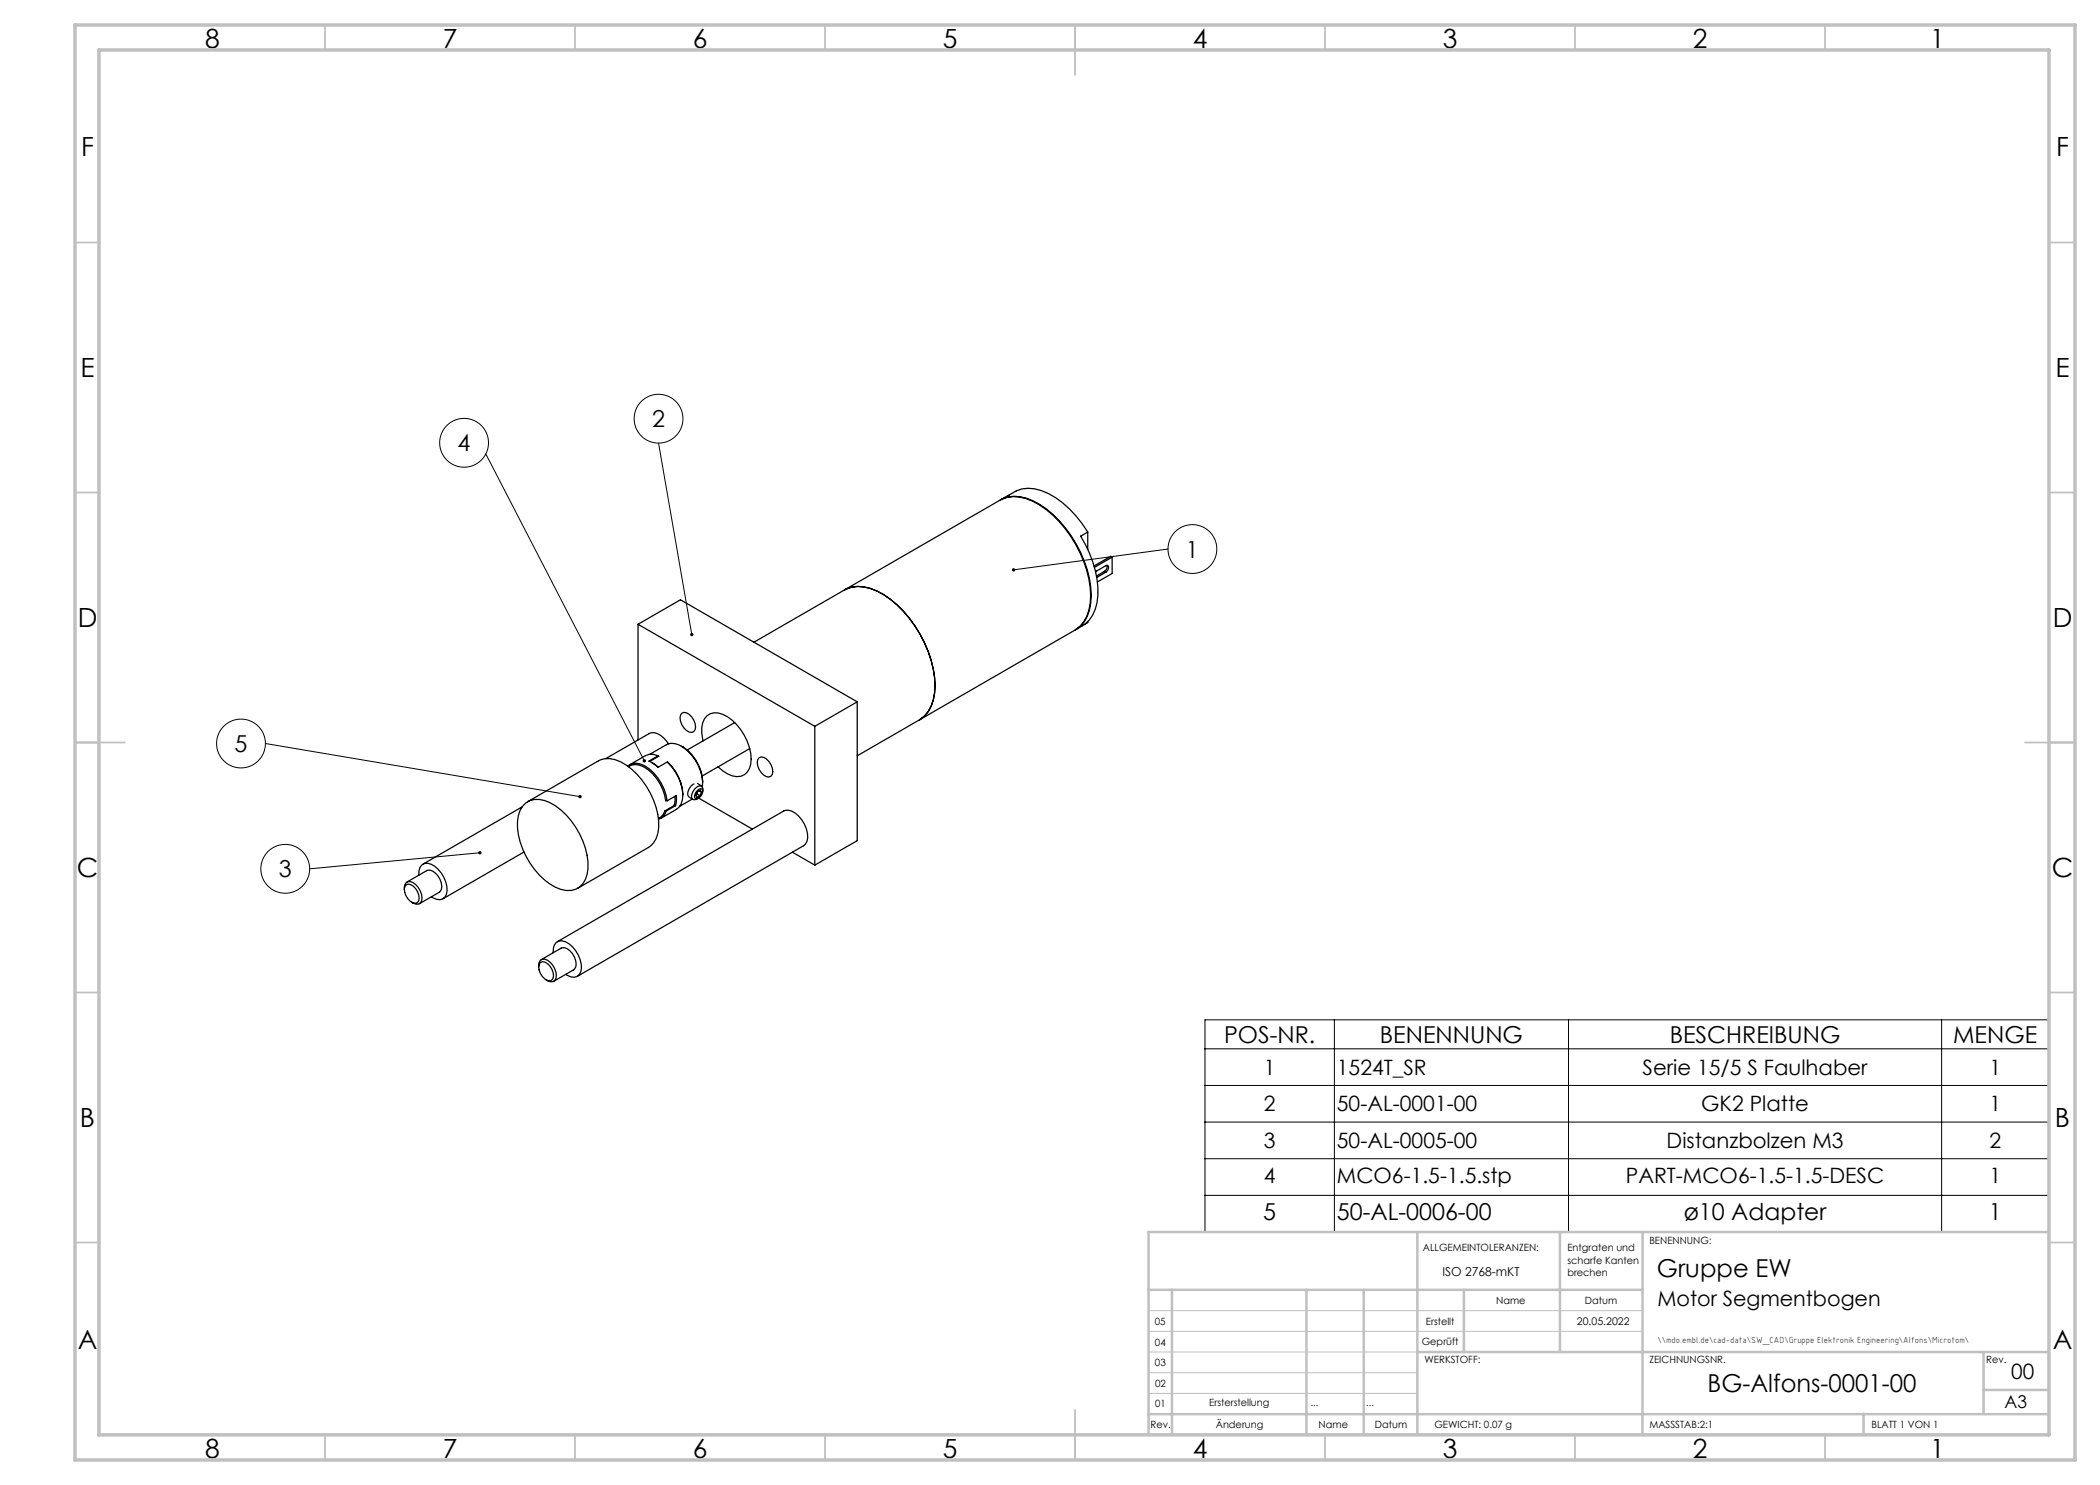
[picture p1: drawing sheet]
<svg xmlns="http://www.w3.org/2000/svg" width="420mm" height="297mm" viewBox="0 0 420 297" stroke-linecap="round" stroke-linejoin="round" font-family="sans-serif">
<g fill="none" stroke="#000" stroke-width=".2">
<path d="M97.2 90.8l31.7 61.4M131.7 88.6l6.7 38.3M233.6 109.8l-30.9 4.2M53.1 148.7l62.9 10.6M96 170.6l-34.1 3.2M241 204h168.8v42.4h-168.8zM241 209.8h168.8M241 217.1h168.8M266.9 204v42.4M313.7 204v42.4M388.3 204v42.4M241 224.4h168.8"/>
<path d="M241 231.7h168.8M241 239.1h168.8"/>
<circle cx="92.8" cy="88.6" r="4.9"/>
<circle cx="131.7" cy="83.7" r="4.9"/>
<circle cx="238.5" cy="109.8" r="4.9"/>
<circle cx="48.2" cy="148.7" r="4.9"/>
<circle cx="57" cy="173.8" r="4.9"/>
</g>
<path d="M229.7 266.3h98.8M229.7 270.4h53.8M229.7 262.1h98.8M229.7 274.5h53.8M229.7 278.7h53.8" fill="none" stroke="#c0c0c0" stroke-width=".2"/>
<g fill="none" stroke="#c0c0c0" stroke-width=".35">
<path d="M65 5v5M115 5v5M165 5v5M215 5v10M265 5v5M315 5v5M365 5v5M15 48.5h5M410 48.5h5M15 98.5h5M410 98.5h5M15 148.5h10"/>
<path d="M405 148.5h10M15 198.5h5M410 198.5h5M15 248.5h5M410 248.5h5M65 287v5M115 287v5M165 287v5M215 282v10M265 287v5M315 287v5M365 287v5"/>
</g>
<g fill="none" stroke="#c0c0c0" stroke-width=".5">
<path d="M229.7 258h98.8M234.4 258v29M261.3 258v29M272.7 258v29M283.5 246.4v40.6M292.8 258v12.4M312 246.4v24M328.5 246.4v40.6M409.7 246.4h-180v40.6M283.5 270.4h126.2M396.7 270.4v12.3M396.7 278h13"/>
<path d="M229.7 282.8h180M372.7 282.7v4.3"/>
</g>
<path d="M15 5h400v287h-400zM19.8 10h390v277h-390z" fill="none" stroke="#c0c0c0" stroke-width=".7"/>
<path d="M138.1 126.7a.34 .34 0 0 0 0 .4 .34 .34 0 0 0 .3 .1v-.3v.3a.34 .34 0 0 0 .3-.5 .34 .34 0 0 0-.6 0zM202.5 113.7l-.1 .3h.3h-.3a.34 .34 0 0 0 .4 .3 .34 .34 0 0 0 .2-.5 .34 .34 0 0 0-.5-.1zM128.6 151.9a.34 .34 0 0 0 0 .5 .34 .34 0 0 0 .4 .1l-.1-.3 .1 .3a.34 .34 0 0 0 .1-.5 .34 .34 0 0 0-.5-.1zM95.7 170.3a.34 .34 0 0 0 .2 .6 .34 .34 0 0 0 .4-.4l-.3 .1 .3-.1a.34 .34 0 0 0-.2-.3 .34 .34 0 0 0-.4 .1zM115.8 159.1a.34 .34 0 0 0 0 .5 .34 .34 0 0 0 .5-.2l-.3-.1 .3 .1a.34 .34 0 0 0-.1-.4 .34 .34 0 0 0-.4 .1z" fill="#000"/>
<g fill="none" stroke="#000" stroke-width=".25">
<path d="M200.1 100l1.4-.8a7.1 7.1 0 0 1 8.2-.5 20.7 20.7 0 0 1 7.8 7.7l-1.4 .8a20.1 20.1 0 0 1 3.3 13.3 6.7 6.7 0 0 1-4.3 5.4 6.6 6.6 0 0 0 3.1-5.3 21.6 21.6 0 0 0-5.1-15 16.2 16.2 0 0 0-9.1-6.3 5.7 5.7 0 0 0-3.9 .7zM168.9 118a6.8 6.8 0 0 1 6.5 .2 23 23 0 0 1 11.3 15.6 11.4 11.4 0 0 1-1.1 8.5l-.7 .9-1 .8M168.9 118l31.1-18a6.8 6.8 0 0 1 6.5 .2 23 23 0 0 1 11.3 15.6 11.4 11.4 0 0 1-1 8.6l-.8 .8-.9 .7-31.2 18.1M168.9 118l-18.1 10.4M217.5 106.4v3.5M219.1 114.4l2.1-1.3h.4a.95 .95 0 0 1-.4 1.3M219.3 115.4l.1 .1M219.4 115.5h-.1M220.9 114.3l.3 .1M220.9 114.3l-1.6 .9M221.2 114.4l-1.8 1.1M221.4 113.1v.5l-.5 .7"/>
<path d="M222.4 111.4l-.3-.1-3.3 1.9M222.4 111.4l-3.5 2.1M222.4 111.4v3.3l-2.9 1.7M127.6 124.9v23.1M127.6 124.9l35.4 20.4M127.6 124.9l8.5-4.9 35.3 20.4M217.5 124.3v.2l-.7 .4M125.6 153.2a2.65 2.65 0 0 1 3.4 0 9.7 9.7 0 0 1 4.4 7M125.7 153.3a2.71 2.71 0 0 1 3.1 .1 9.4 9.4 0 0 1 4.3 6.7h.2M130 150.9l3.3-2a2.97 2.97 0 0 1 3.3 .6 9.1 9.1 0 0 1 3.9 7.9M130.4 152.5l1.2 .9M131.6 151.2h.2l-1.9 1.1"/>
<path d="M131.6 151.2a2.7 2.7 0 0 0-2.5-.1l-3.1 1.8M131.6 151.2l-1.8 1 1.8 1.3 1.9-1.1a9.4 9.4 0 0 1 3 7.5l-.3 .9-.4 .7-3.6 2.2M131.6 151.2v.1M133.1 160l.3 .2M133.6 152.5a9.5 9.5 0 0 1 3 6.5M133.6 152.5h.1M133.7 148.8a3.9 3.9 0 0 0-3.5-2.2l-9 5.1M135 159.3l-.2 1.8-1.8 1.1a2.42 2.42 0 0 1-1.3 1.5M136.3 149.2a8.7 8.7 0 0 1 4.2 7.4M136.4 142.6a1.54 1.54 0 0 1 1.9 .8 2.5 2.5 0 0 1 .5 2.9 1.54 1.54 0 0 1-2-.7 2.5 2.5 0 0 1-.4-3zM137.8 159.4l.7 .5M138.4 159.8l-2.4 1.4"/>
<path d="M138.8 156.8a2 2 0 0 0-1.1 2.4M139.3 158.7l.7 .4M139.5 158.1l.6-.4 .3 .1a1.42 1.42 0 0 1-1.3 1.9 1.14 1.14 0 0 1 .4-1.6zM139.5 156.7l.8 .5M139.7 159.6l10.8 6.2M139.9 158.1l.4 .3M140.3 158.4l-.2-.4-.6 .4-.3 .7 .2 .4 .6-.4M140.3 158.4l-.3 .7M140.6 158.2a.74 .74 0 0 0-.7-1 2.35 2.35 0 0 0-1.6 2.4 .79 .79 0 0 0 1.2 .1M140.6 148.2a5.2 5.2 0 0 1 .8-5 3.2 3.2 0 0 1 4.1 .2 10.6 10.6 0 0 1 4.6 9.4 2.71 2.71 0 0 1-3.7 2.4 7.3 7.3 0 0 1-2.8-1.8M146.9 144.5l-9.5 5.5M149.9 149.7l-9.5 5.5"/>
<path d="M151.8 151.6a1.54 1.54 0 0 1 2 .7 2.5 2.5 0 0 1 .4 2.9 1.54 1.54 0 0 1-2-.7 2.5 2.5 0 0 1-.4-2.9zM163 145.3v27.7M171.4 140.4l-8.4 4.9M171.4 140.4v27.7l-8.4 4.9M183.9 144l-12.5 7.2M80.9 177.9a1.15 1.15 0 0 1 .3-1.4 1.15 1.15 0 0 1 1.4 0 3.7 3.7 0 0 1 1.7 3.7 1.21 1.21 0 0 1-1.9 .3M81.2 177a1.52 1.52 0 0 1 1.9 .7 2.32 2.32 0 0 1 .4 2.8 1.52 1.52 0 0 1-1.9-.7 2.32 2.32 0 0 1-.4-2.8zM81.4 176.4l3.9-2.3a1.53 1.53 0 0 1 1.8 .6 3 3 0 0 1 .9 3.6l-4.1 2.4M83.8 175a1.79 1.79 0 0 1 .5-1.9 1.79 1.79 0 0 1 1.9-.3 5.8 5.8 0 0 1 3.1 6 1.78 1.78 0 0 1-3 .6M104.4 161.4l-19.8 11.4M104.8 170.4l-16.2 9.4M105.2 160.6a4.3 4.3 0 0 1 4.8-.1 15.3 15.3 0 0 1 7.6 13.2 4.1 4.1 0 0 1-4.3 4.4 10.2 10.2 0 0 1-6.4-4.3 13.9 13.9 0 0 1-3.2-10.7l.3-1 .5-.8z"/>
<path d="M105.5 160.3l14.2-8.1a5.2 5.2 0 0 1 5.5 .8 15.5 15.5 0 0 1 6.5 12.5 4.8 4.8 0 0 1-2 4l-14.2 8.2M133.1 162.1l.2 .1M133.3 162.2a2.29 2.29 0 0 1-1.6 1.7M133.4 160.2l1.9-1.1v1.1l-.2 .9M134.9 161l.2 .1M135.1 161.1l-1.8 1.1M158.5 170.4l4.5 2.6M107.7 193.4a1.15 1.15 0 0 1 .4-1.4 1.15 1.15 0 0 1 1.4 0 3.7 3.7 0 0 1 1.7 3.7 1.22 1.22 0 0 1-2 .3M108.1 192.5a1.54 1.54 0 0 1 1.9 .7 2.31 2.31 0 0 1 .3 2.8 1.54 1.54 0 0 1-1.9-.7 2.31 2.31 0 0 1-.3-2.8zM108.3 191.9l3.9-2.3a1.54 1.54 0 0 1 1.8 .6 3 3 0 0 1 .9 3.6l-4.1 2.5M110.7 190.5a1.79 1.79 0 0 1 .5-1.8 1.79 1.79 0 0 1 1.9-.3 5.8 5.8 0 0 1 3.1 6 1.78 1.78 0 0 1-3 .5M111.5 188.3l45.2-26.1a2.15 2.15 0 0 1 2.4 .4 5.9 5.9 0 0 1 2.3 5.6l-.3 .6-.4 .3-45.2 26.2"/>
</g>
<g font-size="5.3">
<text x="41" y="9.5">8</text>
<text x="88.5" y="9.5">7</text>
<text x="138.5" y="9.5">6</text>
<text x="188.5" y="9.5">5</text>
<text x="238.5" y="9.5">4</text>
<text x="288.5" y="9.5">3</text>
<text x="338.5" y="9.5">2</text>
<text x="386" y="9.5">1</text>
<text x="16.2" y="31.2">F</text>
<text x="411.2" y="31.2">F</text>
<text x="16.1" y="75.5">E</text>
<text x="411.1" y="75.5">E</text>
<text x="15.5" y="125.5">D</text>
<text x="410.5" y="125.5">D</text>
<text x="15.4" y="175.5">C</text>
<text x="410.4" y="175.5">C</text>
<text x="16" y="225.5">B</text>
<text x="411" y="225.5">B</text>
<text x="15.5" y="269.7">A</text>
<text x="410.5" y="269.7">A</text>
<text x="41" y="291.5">8</text>
<text x="88.5" y="291.5">7</text>
<text x="138.5" y="291.5">6</text>
<text x="188.5" y="291.5">5</text>
<text x="238.5" y="291.5">4</text>
<text x="288.5" y="291.5">3</text>
<text x="338.5" y="291.5">2</text>
<text x="386" y="291.5">1</text>
</g>
<g font-size="4.9">
<text x="331.4" y="255.3">Gruppe EW</text>
<text x="341.5" y="278.3">BG-Alfons-0001-00</text>
</g>
<g font-size="4.7">
<text x="130.4" y="85.4">2</text>
<text x="91.5" y="90.3">4</text>
<text x="237.2" y="111.5">1</text>
<text x="46.9" y="150.4">5</text>
<text x="55.8" y="175.5">3</text>
<text x="244.8" y="208.6">POS-NR.</text>
<text x="276" y="208.6">BENENNUNG</text>
<text x="333.9" y="208.6">BESCHREIBUNG</text>
<text x="390.6" y="208.6">MENGE</text>
<text x="252.6" y="244">5</text>
<text x="267.4" y="244">50-AL-0006-00</text>
<text x="336.7" y="244">ø10 Adapter</text>
<text x="397.7" y="244">1</text>
</g>
<g font-size="4.2">
<text x="252.8" y="215">1</text>
<text x="267.4" y="215">1524T_SR</text>
<text x="328.5" y="215">Serie 15/5 S Faulhaber</text>
<text x="397.9" y="215">1</text>
<text x="252.8" y="222.3">2</text>
<text x="267.4" y="222.3">50-AL-0001-00</text>
<text x="340.2" y="222.3">GK2 Platte</text>
<text x="397.9" y="222.3">1</text>
<text x="252.8" y="229.6">3</text>
<text x="267.4" y="229.6">50-AL-0005-00</text>
<text x="333.3" y="229.6">Distanzbolzen M3</text>
<text x="397.9" y="229.6">2</text>
<text x="252.8" y="236.5">4</text>
<text x="267.4" y="236.5">MCO6-1.5-1.5.stp</text>
<text x="325.2" y="236.5">PART-MCO6-1.5-1.5-DESC</text>
<text x="397.9" y="236.5">1</text>
<text x="331.5" y="261.2">Motor Segmentbogen</text>
<text x="402.3" y="275.7">00</text>
</g>
<text font-size="3.5" x="400.9" y="281.6">A3</text>
<text font-size="2.5" x="288.5" y="255.3">ISO 2768-mKT</text>
<text font-size="2.1" x="315.4" y="265">20.05.2022</text>
<g font-size="2">
<text x="284.6" y="250.3">ALLGEMEINTOLERANZEN:</text>
<text x="313.5" y="250.3">Entgraten und</text>
<text x="329.9" y="248.7">BENENNUNG:</text>
<text x="313.5" y="252.8">scharfe Kanten</text>
<text x="313.5" y="255.3">brechen</text>
<text x="299.2" y="260.7">Name</text>
<text x="317" y="260.7">Datum</text>
<text x="231" y="264.9">05</text>
<text x="231" y="269.1">04</text>
<text x="284.4" y="268.9">Geprüft</text>
<text x="285.2" y="265">Erstellt</text>
<text x="231" y="273.2">03</text>
<text x="284.9" y="272.6">WERKSTOFF:</text>
<text x="329.9" y="272.6">ZEICHNUNGSNR.</text>
<text x="397.2" y="272.6">Rev.</text>
<text x="231" y="281.4">01</text>
<text x="231" y="277.3">02</text>
<text x="241.8" y="281.2">Ersterstellung</text>
<text x="262.1" y="281.2">...</text>
<text x="273.2" y="281.2">...</text>
<text x="230.1" y="285.7">Rev.</text>
<text x="243.2" y="285.7">Änderung</text>
<text x="263.7" y="285.7">Name</text>
<text x="275" y="285.7">Datum</text>
<text x="286.9" y="285.7">GEWICHT: 0.07 g</text>
<text x="329.9" y="285.7">MASSSTAB:2:1</text>
<text x="374.3" y="285.7">BLATT 1 VON 1</text>
</g>
<text font-size="1.8" x="331.5" y="268.6">\\mdo.embl.de\cad-data\SW_CAD\Gruppe Elektronik Engineering\Alfons\Microtom\</text>
</svg>
